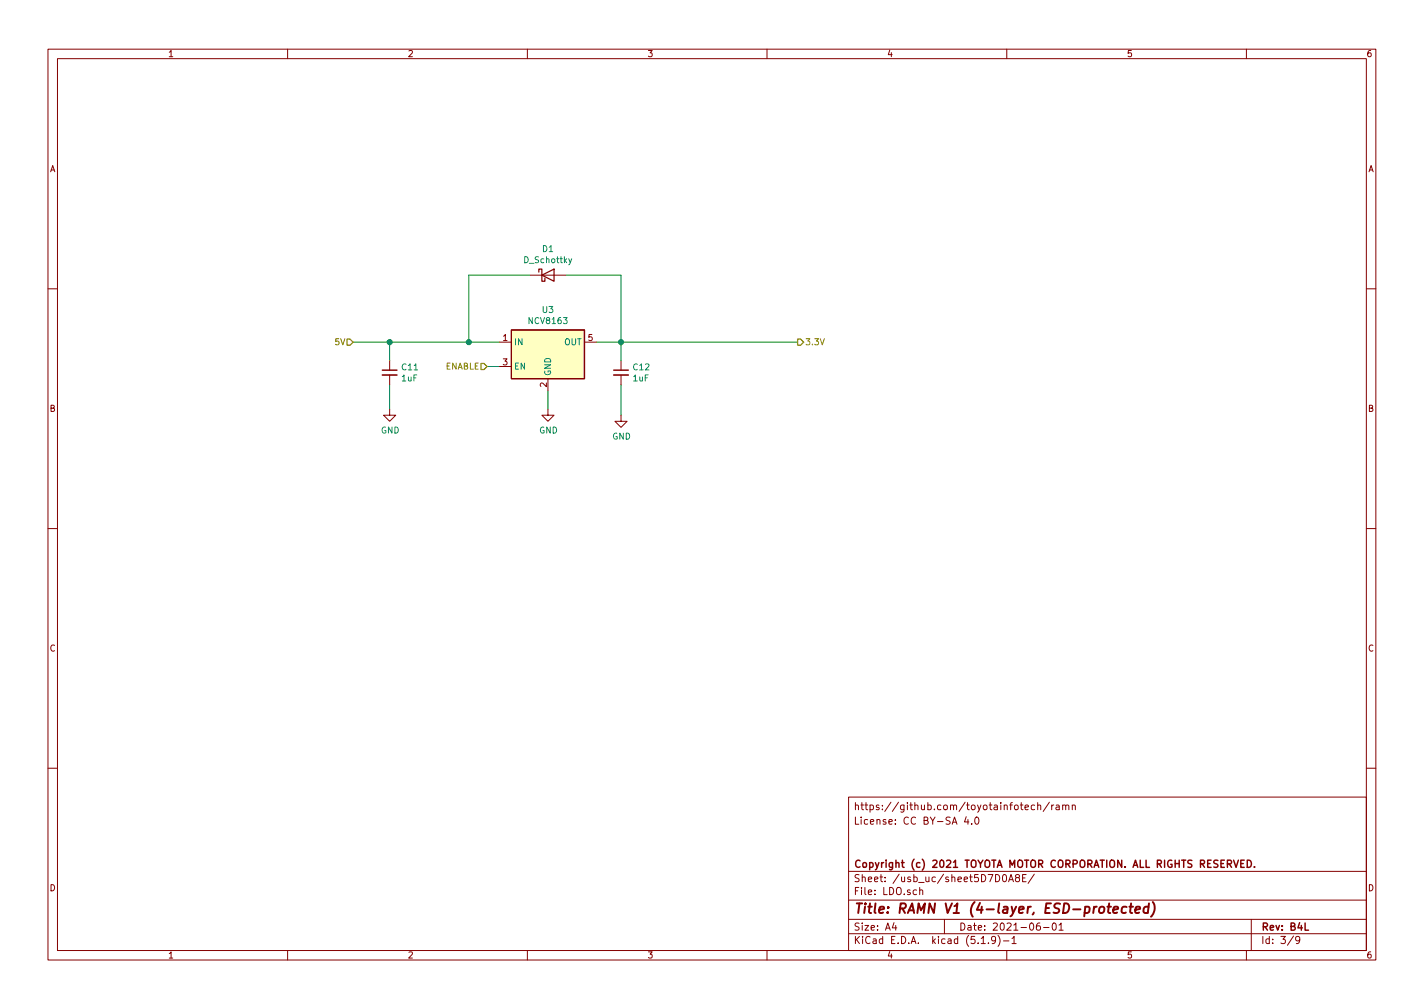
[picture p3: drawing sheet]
<svg xmlns="http://www.w3.org/2000/svg" width="297mm" height="210mm" viewBox="0 0 297 210" stroke-linecap="round" stroke-linejoin="round" font-family="sans-serif">
<g fill="none" stroke="#840000" stroke-width=".21">
<path d="M10 10.3h277v189.9h-277zM12 12.2h273v186.1h-273zM60 10.3v1.9M110 10.3v1.9M160 10.3v1.9M210 10.3v1.9M260 10.3v1.9M110.5 57.4h7.6M10 60.2h2M81.3 75.2v2M81.3 78.2v2.1M104.1 71.4h2.6"/>
<path d="M104.1 76.4h2.6M114.3 79v2.5M121.9 71.4h2.6M129.5 75.2v2M129.5 78.2v2.1M285 60.2h2M81.3 85.3v1.3h1.2l-1.2 1.3-1.3-1.3h1.3M114.3 85.3v1.3h1.3l-1.3 1.3-1.3-1.3h1.3M129.5 86.6v1.3h1.3l-1.3 1.2-1.2-1.2h1.2M10 110.3h2M285 110.3h2M10 160.2h2"/>
<path d="M177 166.3h108v32h-108zM201.5 170.4l-.3 1h.9M201.9 170.9v1M202.7 171.8v.1M203.5 170.6l.2-.2a.8 .8 0 0 1 .5 .8 .8 .8 0 0 1-.5 .7l-.4-.5zM213.8 168.4l.7-.1v-.3l-.5-.1-.2 .2 .1 .7h.6M215.8 168l-.4-.1-.3 .3 .1 .6 .2 .1 .4-.1M216.5 168l.2-.1 .3 .1 .1 .9M216.5 167.4v1.5M218.9 167.3l-1.3 2M219.4 167.9v1M219.8 167.9l-.4 .3"/>
<path d="M220.3 168h.6l.1 .9M221 168.3h-.6l-.2 .2 .2 .4 .6-.1M221.7 168l.2-.1 .3 .1 .1 .9M221.7 167.9v1M222.3 168.1l.2-.2 .4 .1 .1 .9M223.7 168l.2-.1 .3 .1 .1 .9M223.7 167.9v1M285 160.2h2M60 198.3v1.9M110 198.3v1.9M160 198.3v1.9M177 194.8h108"/>
<path d="M177 191.8h108M177 187.8h108M177 181.8h108M186.5 192.5l-.4 1h1M186.8 193v1M191.8 185.7l.2-.1 .4 .1 .1 .9M191.8 185.1v1.5M197 191.8v3M204.7 196.8h.8M206.2 196.7v.1M207.7 196l-.3 .3-.4-.1-.2-.2 .2-.6 .4-.1 .3 .3-.1 .9-.3 .3h-.3M208.2 195.1a1.71 1.71 0 0 1 0 2.3"/>
<path d="M209.2 182.6l.4-.2a.86 .86 0 0 1-.1 1.5l-.3-.1-.1-.4zM209.3 196.3h1.2M210 198.3v1.9M210.4 183.9l.5-1.5 .5 1.5M210.5 183.5h.8M211.1 195.8l.4-.5v1.5M211.1 196.8h.9M212.1 183.1l-.3-.3 .1-.2 .2-.2 .4 .1 .2 .2-.2 .3-.4 .1-.3 .3 .1 .4 .2 .1 .4-.1 .2-.2v-.2l-.3-.3M213.3 183.1h.5M214 182.4h-.7v1.5h.7M215.7 182.3l-1.2 2M216.9 192.5l-.4 .1a.96 .96 0 0 0 0 1.4l.5-.1v-.5l-.2-.3-.5 .1-.1 .2"/>
<path d="M217.7 193.5h1.1M219.6 192.7l.4-.2a.86 .86 0 0 1-.2 1.5l-.2-.1-.1-.4zM220.9 193l.4-.5v1.5M220.9 194h.9M260 198.3v1.9M261 191.8v6.5M269.8 195.2l-1.2 2M271.1 196l-.3 .3-.4-.1-.1-.2v-.4l.3-.3h.2l.3 .3a1.01 1.01 0 0 1-.4 1.2h-.3"/>
</g>
<path d="M79.8 77.2h3M128 77.2h3.1M257.3 179.4l.5 1.5 .5-1.5M259.5 179.4h-.7v1.5h.7M260.2 179.4a.76 .76 0 0 1 .8 .8 .76 .76 0 0 1-.8 .7zM258.8 180.1h.5M261.7 180.8v.1M272.2 192.5v1.5h.7" fill="none" stroke="#840000" stroke-width=".3"/>
<path d="M231 189.1h.7M232.2 189.8l1-.2v-.4h-.8l-.2 1 .2 .2 .6-.1M235 189.2h-.8a.98 .98 0 0 0-.2 1.1l.3 .1 .5-.1M235.6 189.1h.7M235.9 188.4l-.2 1.8 .1 .1 .4 .1M236.8 189.8l1-.2v-.4l-.6-.1-.3 .3v.9h.7M239.6 189.2h-.8l-.2 .3-.1 .6 .3 .3 .6-.1M239.7 188.4l-.3 2M240.5 188.2a2.31 2.31 0 0 1-.4 3" fill="none" stroke="#840000" stroke-width=".41"/>
<path d="M79.8 78.2h3M128 78.2h3.1" fill="none" stroke="#840000" stroke-width=".33"/>
<path d="M112.4 56.8v-.7h.6v2.6h.7v-.7M113 57.4l2.6-1.3v2.6zM106.7 68.8h15.2v10.2h-15.2z" fill="none" stroke="#840000" stroke-width=".25"/>
<path d="M119.3 54l-.5 1.1-.2 .1" fill="none" stroke="#008484" stroke-width=".21"/>
<path d="M106.7 68.8h15.2v10.2h-15.2z" fill="#ffffc2" stroke="#ffffc2" stroke-width=".21"/>
<path d="M110.5 57.4h-12.7v14M118.1 57.4h11.4v17.8M73.7 71.4h30.4M81.3 71.4v3.8M101.6 76.4h2.5M124.5 71.4h41.9M81.3 80.3v5M114.3 81.5v3.8M129.5 80.3v6.3" fill="none" stroke="#008400" stroke-width=".21"/>
<path d="M72.4 70.7h.6l.7 .7-.7 .6h-.6zM100.3 75.8h.7l.6 .6-.6 .7h-.7zM166.4 70.7h.6l.6 .7-.6 .6h-.6z" fill="none" stroke="#848400" stroke-width=".25"/>
<g fill="#008400" stroke="#008400" stroke-width=".25">
<circle cx="81.3" cy="71.4" r=".51"/>
<circle cx="129.5" cy="71.4" r=".51"/>
<circle cx="97.8" cy="71.4" r=".51"/>
</g>
<text font-size="2.8" fill="#840000" x="178" y="190.5">Title: RAMN V1 (4-layer, ESD-protected)</text>
<g font-size="2.1" fill="#840000">
<text x="178" y="172">License: CC BY-SA 4.0</text>
<text x="178" y="169">https://github.com/toyotainfotech/ramn</text>
<text x="178" y="184">Sheet: /usb_uc/sheet5D7D0A8E/</text>
<text x="178" y="181">Copyright (c) 2021 TOYOTA MOTOR CORPORATION. ALL RIGHTS RESERVED.</text>
<text x="178" y="186.7">File: LDO.sch</text>
<text x="178" y="196.9">KiCad E.D.A. kicad (5.1.9)-1</text>
<text x="178" y="194.1">Size: A4</text>
<text x="200" y="194.1">Date: 2021-06-01</text>
<text x="263" y="194.1">Rev: B4L</text>
<text x="263" y="196.9">Id: 3/9</text>
</g>
<g font-size="1.8" fill="#840000">
<text x="35" y="11.9">1</text>
<text x="85" y="11.9">2</text>
<text x="135" y="11.9">3</text>
<text x="185" y="11.9">4</text>
<text x="235" y="11.9">5</text>
<text x="285" y="11.9">6</text>
<text x="10.4" y="35.9">A</text>
<text x="285.4" y="35.9">A</text>
<text x="104.9" y="71.1">1</text>
<text x="122.7" y="71.1">5</text>
<text x="104.9" y="76.2">3</text>
<text x="114" y="80.7" transform="rotate(-90 114 80.7)">2</text>
<text x="10.4" y="85.9">B</text>
<text x="285.4" y="85.9">B</text>
<text x="10.4" y="135.9">C</text>
<text x="285.4" y="135.9">C</text>
<text x="10.4" y="185.9">D</text>
<text x="285.4" y="185.9">D</text>
<text x="35" y="199.9">1</text>
<text x="85" y="199.9">2</text>
<text x="135" y="199.9">3</text>
<text x="185" y="199.9">4</text>
<text x="235" y="199.9">5</text>
<text x="285" y="199.9">6</text>
</g>
<g font-size="1.8" fill="#008484">
<text x="113.2" y="52.6">D1</text>
<text x="109.4" y="54.9">D_Schottky</text>
<text x="113.2" y="65.3">U3</text>
<text x="110.5" y="67.6">NCV8163</text>
<text x="83.9" y="77.2">C11</text>
<text x="107.2" y="72">IN</text>
<text x="107.2" y="77.1">EN</text>
<text x="117.7" y="72">OUT</text>
<text x="132.2" y="77.2">C12</text>
<text x="83.8" y="79.5">1uF</text>
<text x="114.9" y="78.5" transform="rotate(-90 114.9 78.5)">GND</text>
<text x="132.1" y="79.5">1uF</text>
<text x="79.5" y="90.4">GND</text>
<text x="112.5" y="90.4">GND</text>
<text x="127.7" y="91.7">GND</text>
</g>
<g font-size="1.8" fill="#848400">
<text x="70" y="72">5V</text>
<text x="92.8" y="77.1">ENABLE</text>
<text x="167.9" y="72">3.3V</text>
</g>
</svg>
